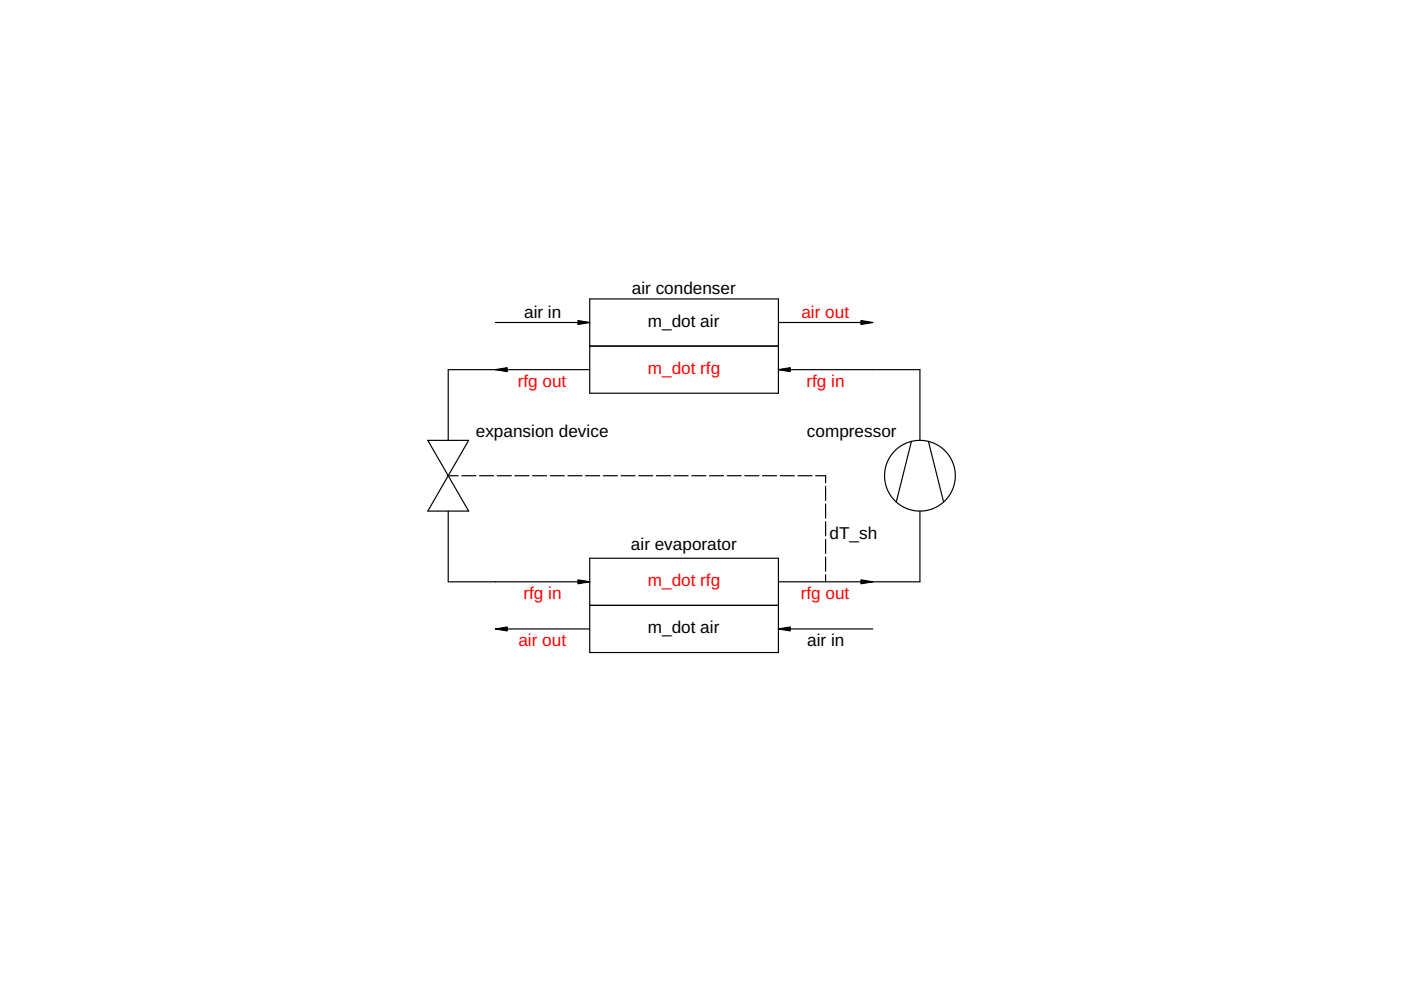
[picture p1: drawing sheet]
<svg xmlns="http://www.w3.org/2000/svg" width="297mm" height="210mm" viewBox="0 0 297 210" stroke-linecap="round" stroke-linejoin="round" font-family="sans-serif">
<g fill="none" stroke="#000" stroke-width=".25">
<path d="M105 68.4h20M125 63.4h40v20h-40zM125 73.4h40M125 78.4h-30v15M165 68.4h20M165 78.4h30v15M90.7 93.4h8.7l-8.7 15h8.7zM193.2 93.6l-3.2 12.8M196.8 93.6l3.3 12.8M95 108.4v15h30M95 100.9h2.2M97.9 100.9h3"/>
<path d="M101.7 100.9h3M105.4 100.9h3M109.2 100.9h3M112.9 100.9h3M116.7 100.9h3M120.4 100.9h3M124.2 100.9h3M125 118.4h40v19.9h-40zM127.9 100.9h3M131.7 100.9h3M135.4 100.9h3M139.2 100.9h3"/>
<path d="M142.9 100.9h3M146.7 100.9h3M150.4 100.9h3M154.2 100.9h3M157.9 100.9h3M161.7 100.9h3M165.4 100.9h3M169.2 100.9h3M172.9 100.9h2.1v1.5M175 103.1v3M175 106.9v3M175 110.6v3"/>
<path d="M175 114.4v3M175 118.1v3M195 108.4v15h-30M105 133.4h20M125 128.4h40M165 133.4h20M175 121.9v1.5"/>
<circle cx="195" cy="100.9" r="7.5"/>
</g>
<path d="M105 78.4l2.5-.4v.8zM122.5 68l2.5 .4-2.5 .4zM165 78.4l2.5-.4v.8zM182.5 68l2.5 .4-2.5 .4zM105 133.4l2.5-.5v.9zM122.5 122.9l2.5 .5-2.5 .4zM165 133.4l2.5-.5v.9zM182.5 122.9l2.5 .5-2.5 .4z" fill="#000"/>
<path d="M105 78.4l2.5-.4v.8zM122.5 68l2.5 .4-2.5 .4zM165 78.4l2.5-.4v.8zM182.5 68l2.5 .4-2.5 .4zM105 133.4l2.5-.5v.9zM122.5 122.9l2.5 .5-2.5 .4zM165 133.4l2.5-.5v.9zM182.5 122.9l2.5 .5-2.5 .4z" fill="#000" stroke="#000" stroke-width=".25"/>
<g font-size="3.6">
<text x="134" y="62.3">air condenser</text>
<text x="111.1" y="67.3">air in</text>
<text x="137.4" y="69.3">m_dot air</text>
<text x="100.9" y="92.6">expansion device</text>
<text x="171.1" y="92.6">compressor</text>
<text x="133.8" y="116.6">air evaporator</text>
<text x="175.9" y="114.3">dT_sh</text>
<text x="137.4" y="134.3">m_dot air</text>
<text x="171.1" y="137">air in</text>
</g>
<g font-size="3.6" fill="#f00">
<text x="169.9" y="67.3">air out</text>
<text x="109.8" y="82">rfg out</text>
<text x="137.4" y="79.3">m_dot rfg</text>
<text x="171" y="82">rfg in</text>
<text x="137.4" y="124.3">m_dot rfg</text>
<text x="111" y="127">rfg in</text>
<text x="169.8" y="127">rfg out</text>
<text x="109.9" y="137">air out</text>
</g>
</svg>
